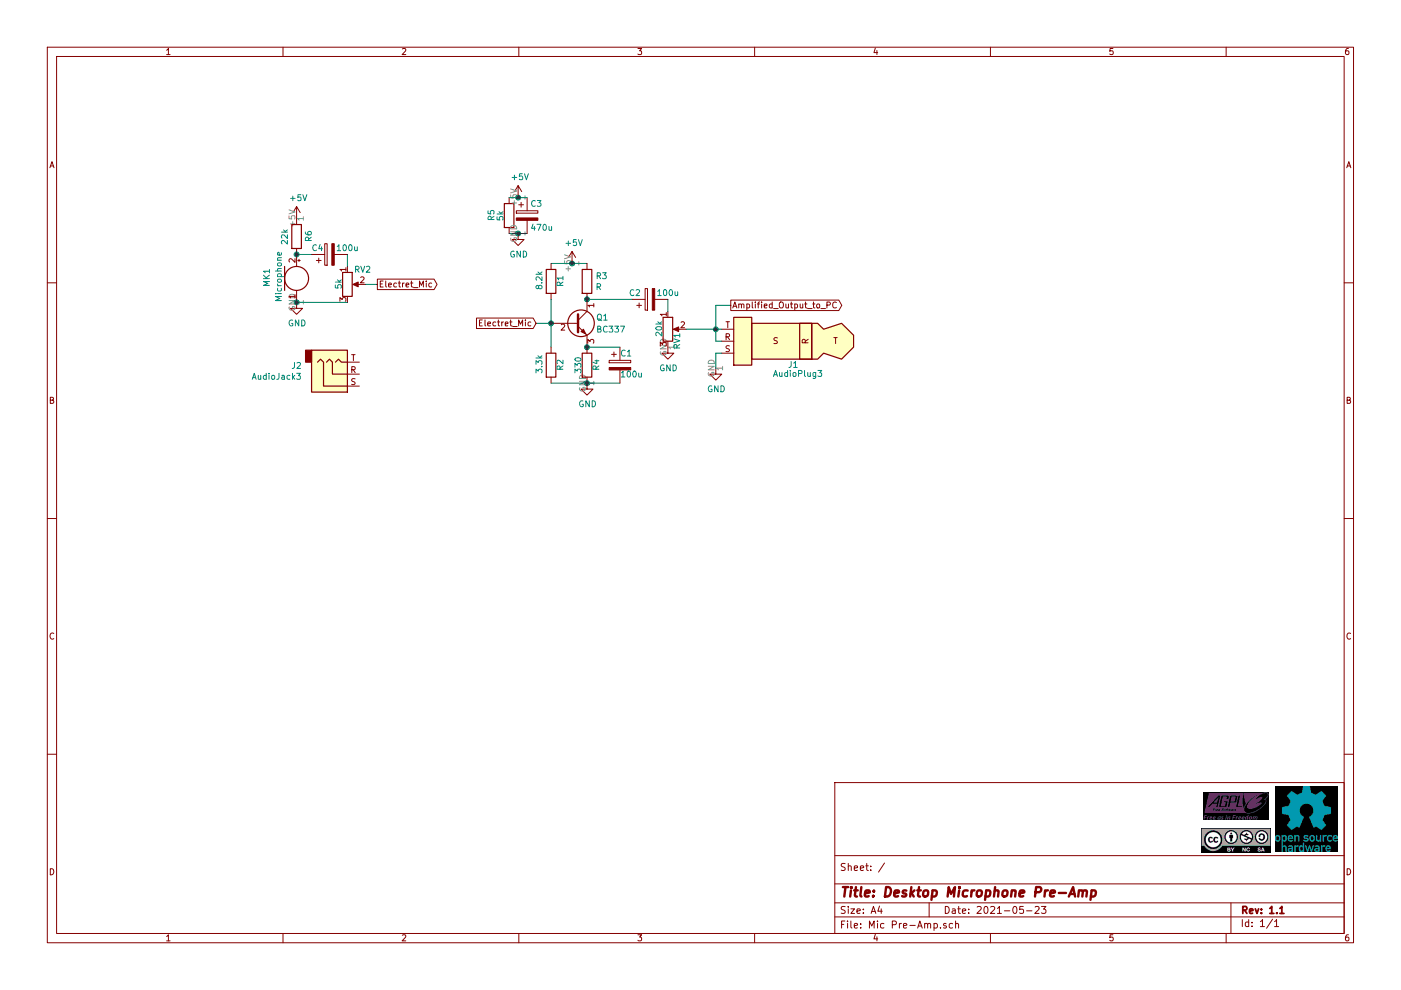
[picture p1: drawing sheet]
EESchema Schematic File Version 4
EELAYER 30 0
EELAYER END
$Descr A4 11693 8268
encoding utf-8
Sheet 1 1
Title "Desktop Microphone Pre-Amp"
Date "2021-05-23"
Rev "1.1"
Comp ""
Comment1 ""
Comment2 ""
Comment3 ""
Comment4 ""
$EndDescr
$Comp
L Transistor_BJT:BC337 Q1
U 1 1
P 4800 2700
F 0 "Q1" H 4975 2750 50  0000 L CNN
F 1 "BC337" H 4975 2650 50  0000 L CNN
F 2 "Package_TO_SOT_THT:TO-92_Inline" H 5000 2625 50  0001 L CIN
F 3 "https://diotec.com/tl_files/diotec/files/pdf/datasheets/bc337.pdf" H 4800 2700 50  0001 L CNN
	1    4800 2700
	1    0    0    -1  
$EndComp
$Comp
L Device:R R3
U 1 1
P 4900 2350
F 0 "R3" H 4970 2396 50  0000 L CNN
F 1 "R" H 4970 2305 50  0000 L CNN
F 2 "" V 4830 2350 50  0001 C CNN
F 3 "~" H 4900 2350 50  0001 C CNN
	1    4900 2350
	1    0    0    -1  
$EndComp
$Comp
L Device:R R4
U 1 1
P 4900 3050
F 0 "R4" V 4975 3000 50  0000 L CNN
F 1 "330" V 4825 2975 50  0000 L CNN
F 2 "" V 4830 3050 50  0001 C CNN
F 3 "~" H 4900 3050 50  0001 C CNN
	1    4900 3050
	1    0    0    -1  
$EndComp
$Comp
L Device:R R2
U 1 1
P 4600 3050
F 0 "R2" V 4675 3000 50  0000 L CNN
F 1 "3.3k" V 4500 2975 50  0000 L CNN
F 2 "" V 4530 3050 50  0001 C CNN
F 3 "~" H 4600 3050 50  0001 C CNN
	1    4600 3050
	1    0    0    -1  
$EndComp
$Comp
L Device:R R1
U 1 1
P 4600 2350
F 0 "R1" V 4675 2300 50  0000 L CNN
F 1 "8.2k" V 4500 2275 50  0000 L CNN
F 2 "" V 4530 2350 50  0001 C CNN
F 3 "~" H 4600 2350 50  0001 C CNN
	1    4600 2350
	1    0    0    -1  
$EndComp
$Comp
L Device:CP C1
U 1 1
P 5175 3050
F 0 "C1" H 5175 3150 50  0000 L CNN
F 1 "100u" H 5175 2975 50  0000 L CNN
F 2 "" H 5213 2900 50  0001 C CNN
F 3 "~" H 5175 3050 50  0001 C CNN
	1    5175 3050
	1    0    0    -1  
$EndComp
$Comp
L Device:CP C4
U 1 1
P 2750 2125
F 0 "C4" V 2800 2225 50  0000 C CNN
F 1 "100u" V 2800 1975 50  0000 C CNN
F 2 "" H 2788 1975 50  0001 C CNN
F 3 "~" H 2750 2125 50  0001 C CNN
	1    2750 2125
	0    -1   -1   0   
$EndComp
Wire Wire Line
	4600 2500 4600 2700
Connection ~ 4600 2700
Wire Wire Line
	4900 3200 5175 3200
Wire Wire Line
	4600 3200 4900 3200
Connection ~ 4900 3200
Connection ~ 4900 2900
Wire Wire Line
	4900 2900 5175 2900
Wire Wire Line
	4600 2200 4775 2200
$Comp
L Device:R R6
U 1 1
P 2475 1975
F 0 "R6" V 2575 1925 50  0000 L CNN
F 1 "22k" V 2375 1900 50  0000 L CNN
F 2 "" V 2405 1975 50  0001 C CNN
F 3 "~" H 2475 1975 50  0001 C CNN
	1    2475 1975
	1    0    0    -1  
$EndComp
$Comp
L Device:Microphone MK1
U 1 1
P 2475 2325
F 0 "MK1" V 2225 2250 50  0000 L CNN
F 1 "Microphone" V 2325 2125 50  0000 L CNN
F 2 "" V 2475 2425 50  0001 C CNN
F 3 "~" V 2475 2425 50  0001 C CNN
	1    2475 2325
	1    0    0    -1  
$EndComp
$Comp
L Device:R_POT RV2
U 1 1
P 2900 2375
F 0 "RV2" H 3100 2500 50  0000 R CNN
F 1 "5k" V 2825 2425 50  0000 R CNN
F 2 "" H 2900 2375 50  0001 C CNN
F 3 "~" H 2900 2375 50  0001 C CNN
	1    2900 2375
	1    0    0    -1  
$EndComp
$Comp
L Device:R_POT RV1
U 1 1
P 5575 2750
F 0 "RV1" V 5650 2725 50  0000 R CNN
F 1 "20k" V 5500 2825 50  0000 R CNN
F 2 "" H 5575 2750 50  0001 C CNN
F 3 "~" H 5575 2750 50  0001 C CNN
	1    5575 2750
	1    0    0    -1  
$EndComp
Wire Wire Line
	4600 2700 4600 2900
$Comp
L power:+5V #PWR01
U 1 1
P 4775 2200
F 0 "#PWR01" H 4775 2050 50  0001 C CNN
F 1 "+5V" H 4790 2373 50  0000 C CNN
F 2 "" H 4775 2200 50  0001 C CNN
F 3 "" H 4775 2200 50  0001 C CNN
	1    4775 2200
	1    0    0    -1  
$EndComp
Connection ~ 4775 2200
Wire Wire Line
	4775 2200 4900 2200
$Comp
L power:GND #PWR02
U 1 1
P 4900 3200
F 0 "#PWR02" H 4900 2950 50  0001 C CNN
F 1 "GND" H 4905 3027 50  0000 C CNN
F 2 "" H 4900 3200 50  0001 C CNN
F 3 "" H 4900 3200 50  0001 C CNN
	1    4900 3200
	1    0    0    -1  
$EndComp
Wire Wire Line
	2900 2525 2475 2525
Wire Wire Line
	2900 2225 2900 2125
Wire Wire Line
	2475 2125 2600 2125
Connection ~ 2475 2125
$Comp
L power:+5V #PWR07
U 1 1
P 2475 1825
F 0 "#PWR07" H 2475 1675 50  0001 C CNN
F 1 "+5V" H 2490 1998 50  0000 C CNN
F 2 "" H 2475 1825 50  0001 C CNN
F 3 "" H 2475 1825 50  0001 C CNN
	1    2475 1825
	1    0    0    -1  
$EndComp
$Comp
L power:GND #PWR08
U 1 1
P 2475 2525
F 0 "#PWR08" H 2475 2275 50  0001 C CNN
F 1 "GND" H 2480 2352 50  0000 C CNN
F 2 "" H 2475 2525 50  0001 C CNN
F 3 "" H 2475 2525 50  0001 C CNN
	1    2475 2525
	1    0    0    -1  
$EndComp
Connection ~ 2475 2525
$Comp
L Device:CP C2
U 1 1
P 5425 2500
F 0 "C2" V 5475 2625 50  0000 C CNN
F 1 "100u" V 5475 2350 50  0000 C CNN
F 2 "" H 5463 2350 50  0001 C CNN
F 3 "~" H 5425 2500 50  0001 C CNN
	1    5425 2500
	0    -1   -1   0   
$EndComp
Connection ~ 4900 2500
Wire Wire Line
	4900 2500 5275 2500
Wire Wire Line
	5575 2600 5575 2500
$Comp
L power:GND #PWR03
U 1 1
P 5575 2900
F 0 "#PWR03" H 5575 2650 50  0001 C CNN
F 1 "GND" H 5580 2727 50  0000 C CNN
F 2 "" H 5575 2900 50  0001 C CNN
F 3 "" H 5575 2900 50  0001 C CNN
	1    5575 2900
	1    0    0    -1  
$EndComp
Wire Wire Line
	5725 2750 5975 2750
Text GLabel 6100 2550 2    50   Output ~ 0
Amplified_Output_to_PC
$Comp
L Connector:AudioPlug3 J1
U 1 1
P 6625 2850
F 0 "J1" H 6675 3050 50  0000 R CNN
F 1 "AudioPlug3" H 6800 3125 50  0000 R CNN
F 2 "" H 6725 2800 50  0001 C CNN
F 3 "~" H 6725 2800 50  0001 C CNN
	1    6625 2850
	-1   0    0    1   
$EndComp
Wire Wire Line
	6025 2850 5975 2850
Wire Wire Line
	5975 2850 5975 2750
Connection ~ 5975 2750
Wire Wire Line
	5975 2750 6025 2750
$Comp
L power:GND #PWR04
U 1 1
P 5975 3075
F 0 "#PWR04" H 5975 2825 50  0001 C CNN
F 1 "GND" H 5980 2902 50  0000 C CNN
F 2 "" H 5975 3075 50  0001 C CNN
F 3 "" H 5975 3075 50  0001 C CNN
	1    5975 3075
	1    0    0    -1  
$EndComp
Wire Wire Line
	5975 3075 5975 2950
Wire Wire Line
	5975 2950 6025 2950
Wire Wire Line
	5975 2750 5975 2550
Wire Wire Line
	5975 2550 6100 2550
Text GLabel 3150 2375 2    50   Output ~ 0
Electret_Mic
Wire Wire Line
	3050 2375 3150 2375
$Comp
L Connector:AudioJack3 J2
U 1 1
P 2800 3125
F 0 "J2" H 2521 3058 50  0000 R CNN
F 1 "AudioJack3" H 2521 3149 50  0000 R CNN
F 2 "" H 2800 3125 50  0001 C CNN
F 3 "~" H 2800 3125 50  0001 C CNN
	1    2800 3125
	1    0    0    1   
$EndComp
Text GLabel 4475 2700 0    50   Input ~ 0
Electret_Mic
$Comp
L power:+5V #PWR05
U 1 1
P 4325 1650
F 0 "#PWR05" H 4325 1500 50  0001 C CNN
F 1 "+5V" H 4340 1823 50  0000 C CNN
F 2 "" H 4325 1650 50  0001 C CNN
F 3 "" H 4325 1650 50  0001 C CNN
	1    4325 1650
	1    0    0    -1  
$EndComp
$Comp
L power:GND #PWR06
U 1 1
P 4325 1950
F 0 "#PWR06" H 4325 1700 50  0001 C CNN
F 1 "GND" H 4330 1777 50  0000 C CNN
F 2 "" H 4325 1950 50  0001 C CNN
F 3 "" H 4325 1950 50  0001 C CNN
	1    4325 1950
	1    0    0    -1  
$EndComp
$Comp
L Device:R R5
U 1 1
P 4250 1800
F 0 "R5" V 4100 1750 50  0000 L CNN
F 1 "5k" V 4175 1750 50  0000 L CNN
F 2 "" V 4180 1800 50  0001 C CNN
F 3 "~" H 4250 1800 50  0001 C CNN
	1    4250 1800
	1    0    0    -1  
$EndComp
$Comp
L Device:CP C3
U 1 1
P 4400 1800
F 0 "C3" H 4425 1900 50  0000 L CNN
F 1 "470u" H 4425 1700 50  0000 L CNN
F 2 "" H 4438 1650 50  0001 C CNN
F 3 "~" H 4400 1800 50  0001 C CNN
	1    4400 1800
	1    0    0    -1  
$EndComp
Wire Wire Line
	4250 1950 4325 1950
Wire Wire Line
	4250 1650 4325 1650
Connection ~ 4325 1650
Wire Wire Line
	4325 1650 4400 1650
Connection ~ 4325 1950
Wire Wire Line
	4325 1950 4400 1950
Wire Wire Line
	4475 2700 4600 2700
$EndSCHEMATC
